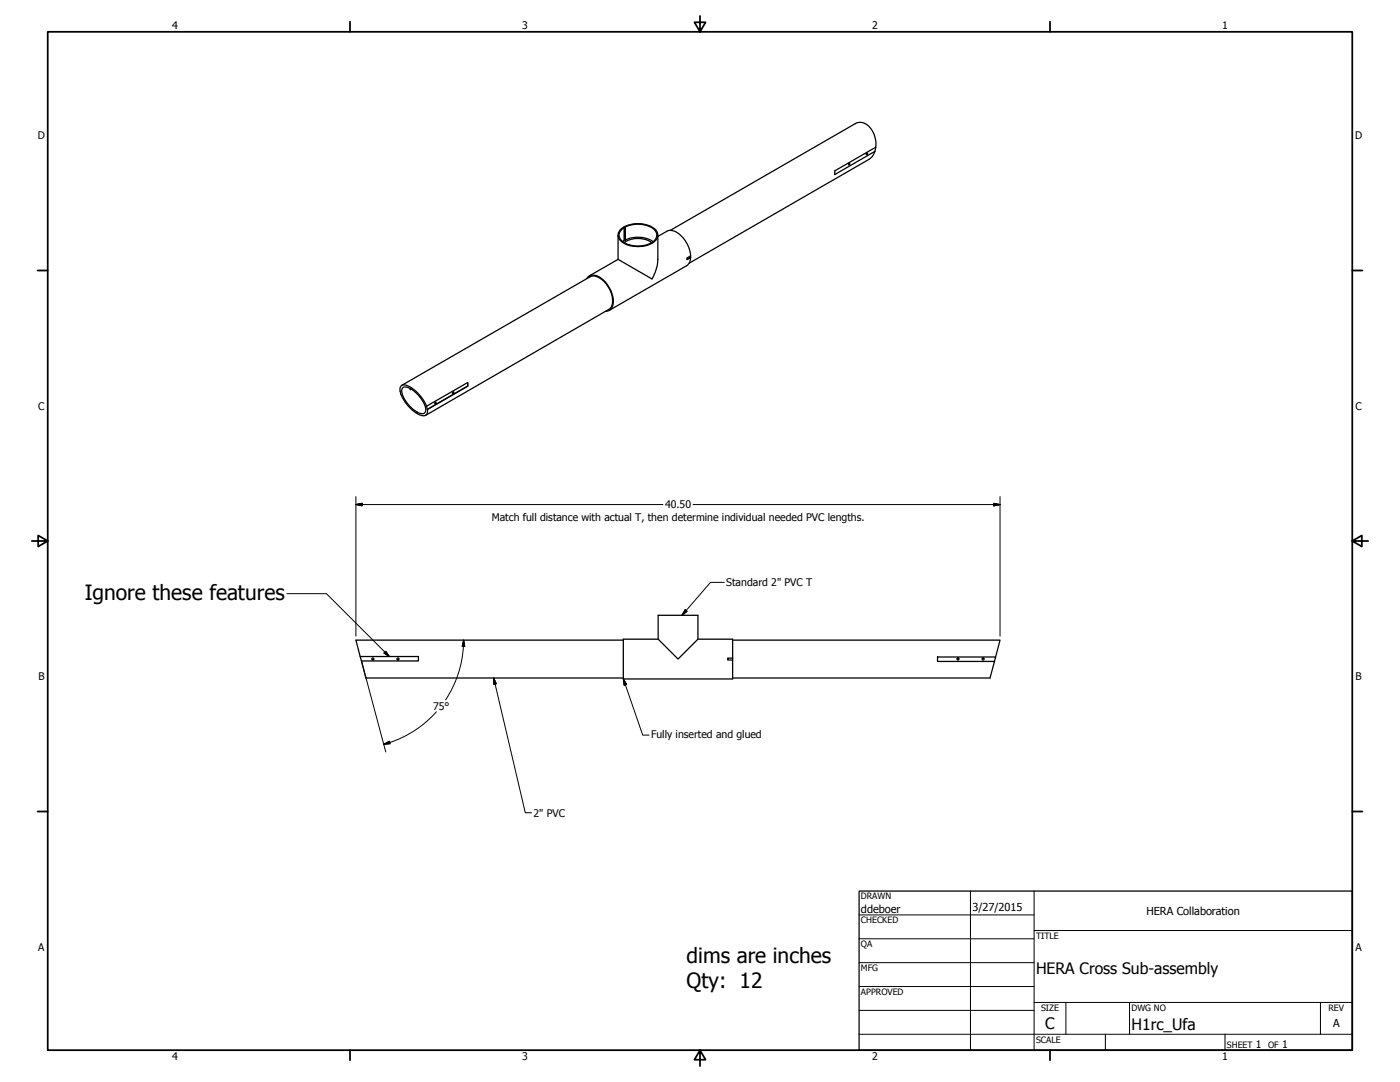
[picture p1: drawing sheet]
<svg xmlns="http://www.w3.org/2000/svg" width="559mm" height="432mm" viewBox="0 0 559 432" stroke-linecap="round" stroke-linejoin="round" font-family="sans-serif">
<!-- layer: Visible (ANSI) -->
<g fill="none" stroke="#000" stroke-width=".51">
<path d="M349.6 58.7a9.2 9.2 0 0 0-5.2-9.7l-1.9-.1-1.1 .4-73.9 42.6M333.2 68.2l16.4-9.5-.4 1.7-16 9.3zM345.9 61.2l.1-.1a.36 .36 0 0 1 .3 .4 .36 .36 0 0 1-.5 .3zM349.2 60.4l-.9 1.9-1.4 1.3-71.8 41.4M246.7 93.9v9.6l13.5 7.8a16.4 16.4 0 0 0 2.4-7.8v-9.6M247.9 91.4a11.6 11.6 0 0 1 13.9 .4 3.5 3.5 0 0 1-2.2 5.6 11.5 11.5 0 0 1-12.1-1.6 3 3 0 0 1 .4-4.4zM249.1 90.9a3.1 3.1 0 0 0-2 2.8 3.1 3.1 0 0 0 1.9 3 12.2 12.2 0 0 0 11.3 .1l-.1 .2M249.2 96.8a9.8 9.8 0 0 1 11 .1M249.4 90.6l.2 5.2zM249.4 90.6l-.5 .2 .2 5.3-.5 .4M249.4 95.8l-.3 .1M249.6 90.6a11 11 0 0 1 11.6 1.2 3.1 3.1 0 0 1-1 5"/>
<path d="M249.6 95.8a11.4 11.4 0 0 1 11.1 .7M262.6 94.4l3.5-2.1a5.3 5.3 0 0 1 6.3 2.3 12.5 12.5 0 0 1 3.3 7.5M234.2 111.2a4 4 0 0 1 6.3 .2 11.4 11.4 0 0 1 4 10.8l-.9 1.3-.8 .6-1.1 .2M246.7 103.5l-11.5 6.6M275.7 102.1v.6l-1.4 .8M275.7 102.1l-1.4 .8v.7l1.4-.9M275.7 102.7l-.4 1.8-1.2 1.5-31 17.9M160.3 153.8l75.2-43.3a4.8 4.8 0 0 1 5.5 1.7 10.1 10.1 0 0 1 3 10.2l-.6 .9-73.5 42.4M160.8 154.7a4.5 4.5 0 0 1 4.8 1.7 11.2 11.2 0 0 1 4.3 7.5 1.54 1.54 0 0 1-2.5 1 12.4 12.4 0 0 1-7.1-9.3zM163.7 155l.1 .5 .3-.2M186.7 152.7v1.4l-16.1 9.3M170.2 162.1a14.5 14.5 0 0 0-8.7-8.5 1.76 1.76 0 0 0-1.8 2.5 14.5 14.5 0 0 0 9.1 9.8 1.76 1.76 0 0 0 1.8-2.5"/>
<path d="M170.2 162.1l.4 1.3M170.2 162.1l16.5-9.4v1.4l-16.1 9.3M248.8 255.5h-106.8l2.3 8.3M262.7 255.1h-13.9v15.9h43.6v-7.6M262.7 245.6h15.9v9.5l-8 7.9-7.9-7.9zM278.6 255.1h13.8v7.5M292.4 255.5h106.8l-1.8 6.7M143.8 262h23.2v1.8h-22.7M144.3 263.8l1.7 6.8h102.8M290.4 262.6h2v.8h-2zM374.2 262.2h23.2l-.5 1.8h-22.7zM396.9 264l-1.7 6.6h-102.8"/>
<circle cx="338.9" cy="65.5" r=".33"/>
<circle cx="181" cy="156.7" r=".37"/>
<circle cx="173.9" cy="160.8" r=".33"/>
<circle cx="148.8" cy="263" r=".41"/>
<circle cx="158.8" cy="263" r=".41"/>
<circle cx="382.4" cy="263" r=".41"/>
<circle cx="392.4" cy="263" r=".41"/>
</g>
<!-- layer: Border (ANSI) -->
<g fill="none" stroke="#000" stroke-width=".7">
<path d="M19 12.7h520.8v406.4h-520.8zM139.7 8.6v4.1M279.4 6.3v6.4l-2.2-3.8h4.4l-2.2 3.8M419.1 8.6v4.1M15 107.9h4M539.8 107.9h4M12.7 215.9h6.3l-3.8-2.2v4.4l3.8-2.2M539.8 215.9l3.8 2.2v-4.4l-3.8 2.2h6.3M15 323.8h4M539.8 323.8h4M139.7 419.1v4.1M279.4 419.1l2.2 3.8h-4.4l2.2-3.8v6.3"/>
<path d="M419.1 419.1v4.1"/>
</g>
<!-- layer: Title (ANSI) -->
<g fill="none" stroke="#000" stroke-width=".4">
<path d="M387.3 355.6v63.5M412.7 355.6v63.5M342.9 365.1h69.8M342.9 374.6h69.8M412.7 371.3h127.1M342.9 384.2h69.8M342.9 393.7h69.8M342.9 412.7h196.9M342.9 403.2h69.8M412.7 400h127.1M425.4 400v12.7M441.2 412.7v6.4"/>
<path d="M450.8 400v12.7M488.9 412.7v6.4M527 400v12.7"/>
</g>
<path d="M342.9 355.6h196.9v63.5h-196.9z" fill="none" stroke="#000" stroke-width=".51"/>
<!-- layer: Symbol (ANSI) -->
<path d="M114.5 236.9h15.8l25.1 25.1M289.1 232.4h-5.5l-11.4 13.2M154 259.9l1.4 2.1-2.1-1.4zM273.5 243.3l.8 .7-2.1 1.6zM197 270.6l1.1 2.3-1 .2zM197 270.6l12.7 53.8h2.5M248.8 271l1.3 2.1-1 .4zM248.8 271l7.7 22.4h2.6" fill="none" stroke="#000" stroke-width=".4"/>
<path d="M273.5 243.3l-1.3 2.3zM273.5 243.3l.8 .7-2.1 1.6zM153.3 260.6l2.1 1.4zM154 259.9l1.4 2.1-2.1-1.4zM197 270.6l1.1 2.3zM197 270.6l1.1 2.3-1 .2zM248.8 271l1.3 2.1zM248.8 271l1.3 2.1-1 .4z" fill="#000" stroke="#000" stroke-width=".4"/>
<!-- layer: Dimension (ANSI) -->
<g fill="none" stroke="#000" stroke-width=".4">
<path d="M142 198.2v55.7M399.2 198.2v55.7M142 201.4l2.5-.5v1zM142 201.4h122.6M276.6 201.4h122.6M396.7 200.9l2.5 .5-2.5 .5zM185 258a43 43 0 0 1-7.2 21.3M185 255.5l.5 2.5-1-.1zM185 255.5v2.4M144.3 263.8l9.7 36.3M153.2 297.1l2.2-1.3 .3 1zM155.6 296.3l-2.4 .8"/>
<path d="M174.2 284.1a43 43 0 0 1-18.7 12.2"/>
</g>
<path d="M142 201.4l2.5-.5zM142 201.4l2.5-.5v1zM396.7 201.9l2.5-.5zM396.7 200.9l2.5 .5-2.5 .5zM185 255.5l.5 2.5zM185 255.5l.5 2.5-1-.1zM153.2 297.1l2.2-1.3zM153.2 297.1l2.2-1.3 .3 1z" fill="#000" stroke="#000" stroke-width=".4"/>
<g font-size="8.4">
<text x="33.8" y="239.3">Ignore these features</text>
<text x="274.1" y="384.4">dims are inches</text>
<text x="274.1" y="394.4">Qty: 12</text>
</g>
<g font-size="6.3">
<text x="413.5" y="388.6">HERA Cross Sub-assembly</text>
<text x="417.2" y="410.6">C</text>
<text x="451.6" y="411.1">H1rc_Ufa</text>
</g>
<g font-size="4.4">
<text x="343.7" y="364.3">ddeboer</text>
<text x="388.1" y="363.7">3/27/2015</text>
<text x="457.6" y="365.1">HERA Collaboration</text>
<text x="532.1" y="409.9">A</text>
</g>
<g font-size="4.2">
<text x="68.7" y="11.7">4</text>
<text x="208.4" y="11.7">3</text>
<text x="348.1" y="11.7">2</text>
<text x="487.8" y="11.7">1</text>
<text x="15.1" y="55.5">D</text>
<text x="540.9" y="55.5">D</text>
<text x="15.2" y="163.4">C</text>
<text x="541" y="163.4">C</text>
<text x="265.4" y="202.9">40.50</text>
<text x="196.3" y="207.8">Match full distance with actual T, then determine individual needed PVC lengths.</text>
<text x="289.9" y="233.9">Standard 2&quot; PVC T</text>
<text x="15.3" y="271.4">B</text>
<text x="541.1" y="271.4">B</text>
<text x="172.9" y="283.2">75°</text>
<text x="259.8" y="294.6">Fully inserted and glued</text>
<text x="213" y="325.9">2&quot; PVC</text>
<text x="15.2" y="379.3">A</text>
<text x="541" y="379.3">A</text>
<text x="501.3" y="418.3">1</text>
<text x="511.8" y="418.3">1</text>
<text x="68.7" y="423.2">4</text>
<text x="208.4" y="423.2">3</text>
<text x="348.1" y="423.2">2</text>
<text x="487.8" y="423.2">1</text>
</g>
<g font-size="3.5">
<text x="343.7" y="358.9">DRAWN</text>
<text x="343.7" y="368.5">CHECKED</text>
<text x="413.5" y="374.6">TITLE</text>
<text x="343.7" y="378">QA</text>
<text x="343.7" y="387.5">MFG</text>
<text x="343.7" y="397.1">APPROVED</text>
<text x="415.5" y="403.4">SIZE</text>
<text x="451.6" y="403.4">DWG NO</text>
<text x="530.3" y="403.4">REV</text>
<text x="413.5" y="416.1">SCALE</text>
<text x="489.7" y="418.3">SHEET</text>
<text x="506.2" y="418.3">OF</text>
</g>
</svg>
